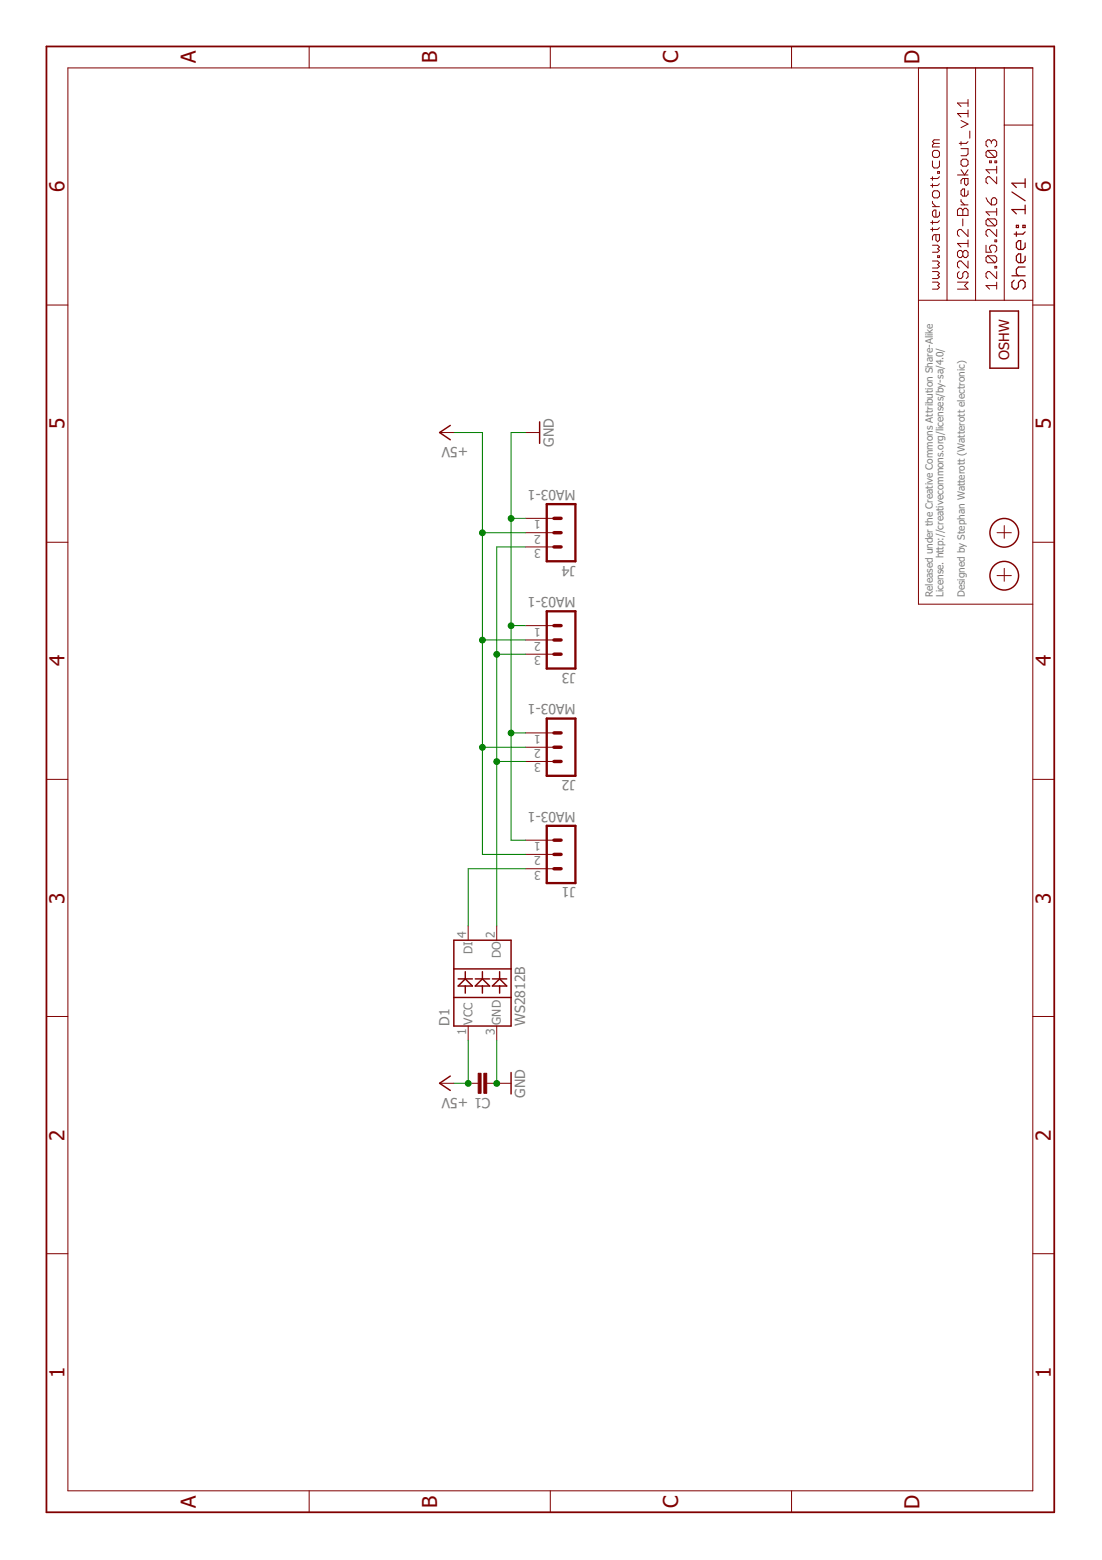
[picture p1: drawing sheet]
<?xml version="1.0" encoding="utf-8"?>
<!DOCTYPE eagle SYSTEM "eagle.dtd">
<eagle version="7.5.0">
<drawing>
<settings>
<setting alwaysvectorfont="no"/>
<setting verticaltext="up"/>
</settings>
<grid distance="0.05" unitdist="inch" unit="inch" style="lines" multiple="1" display="yes" altdistance="0.025" altunitdist="inch" altunit="inch"/>
<schematic xreflabel="%F%N/%S.%C%R" xrefpart="/%S.%C%R">
<libraries>
<library name="we-symbol">
<symbols>
<symbol name="A4L-LOC">
<wire x1="256.54" y1="3.81" x2="256.54" y2="8.89" width="0.1016" layer="94"/>
<wire x1="256.54" y1="8.89" x2="256.54" y2="13.97" width="0.1016" layer="94"/>
<wire x1="256.54" y1="13.97" x2="256.54" y2="19.05" width="0.1016" layer="94"/>
<wire x1="256.54" y1="19.05" x2="256.54" y2="24.13" width="0.1016" layer="94"/>
<wire x1="161.29" y1="3.81" x2="161.29" y2="24.13" width="0.1016" layer="94"/>
<wire x1="161.29" y1="24.13" x2="215.265" y2="24.13" width="0.1016" layer="94"/>
<wire x1="215.265" y1="24.13" x2="256.54" y2="24.13" width="0.1016" layer="94"/>
<wire x1="246.38" y1="3.81" x2="246.38" y2="8.89" width="0.1016" layer="94"/>
<wire x1="246.38" y1="8.89" x2="256.54" y2="8.89" width="0.1016" layer="94"/>
<wire x1="246.38" y1="8.89" x2="215.265" y2="8.89" width="0.1016" layer="94"/>
<wire x1="215.265" y1="8.89" x2="215.265" y2="3.81" width="0.1016" layer="94"/>
<wire x1="215.265" y1="8.89" x2="215.265" y2="13.97" width="0.1016" layer="94"/>
<wire x1="215.265" y1="13.97" x2="256.54" y2="13.97" width="0.1016" layer="94"/>
<wire x1="215.265" y1="13.97" x2="215.265" y2="19.05" width="0.1016" layer="94"/>
<wire x1="215.265" y1="19.05" x2="256.54" y2="19.05" width="0.1016" layer="94"/>
<wire x1="215.265" y1="19.05" x2="215.265" y2="24.13" width="0.1016" layer="94"/>
<frame x1="0" y1="0" x2="260.35" y2="179.07" columns="6" rows="4" layer="94"/>
<text x="217.17" y="15.24" size="2.032" layer="94" font="vector">&gt;DRAWING_NAME</text>
<text x="217.17" y="10.16" size="2.032" layer="94" font="vector">&gt;LAST_DATE_TIME</text>
<text x="230.505" y="5.08" size="2.54" layer="94" font="vector">&gt;SHEET</text>
<text x="217.17" y="5.08" size="2.54" layer="94" font="vector">Sheet:</text>
<text x="217.17" y="20.32" size="2.032" layer="94" font="vector">www.watterott.com</text>
</symbol>
<symbol name="PASSER">
<wire x1="-1.016" y1="0" x2="1.27" y2="0" width="0.127" layer="94"/>
<wire x1="0" y1="1.27" x2="0" y2="-1.27" width="0.127" layer="94"/>
<circle x="0" y="0" radius="2.54" width="0.254" layer="94"/>
</symbol>
<symbol name="OSHW_LOGO">
<wire x1="5.08" y1="2.54" x2="5.08" y2="-2.54" width="0.254" layer="94"/>
<wire x1="5.08" y1="-2.54" x2="-5.08" y2="-2.54" width="0.254" layer="94"/>
<wire x1="-5.08" y1="-2.54" x2="-5.08" y2="2.54" width="0.254" layer="94"/>
<wire x1="-5.08" y1="2.54" x2="5.08" y2="2.54" width="0.254" layer="94"/>
<text x="0" y="0" size="1.778" layer="94" align="center">OSHW</text>
</symbol>
</symbols>
<devicesets>
<deviceset name="FRAME-A4L" prefix="FRAME">
<gates>
<gate name="F" symbol="A4L-LOC" x="0" y="0"/>
</gates>
<devices>
<device name="">
<technologies>
<technology name=""/>
</technologies>
</device>
</devices>
</deviceset>
<deviceset name="PASSER" prefix="X">
<gates>
<gate name="X" symbol="PASSER" x="0" y="0"/>
</gates>
<devices>
<device name="-07" package="PASSER_07MM">
<technologies>
<technology name=""/>
</technologies>
</device>
</devices>
</deviceset>
<deviceset name="OSHW_LOGO" prefix="LOGO">
<gates>
<gate name="L" symbol="OSHW_LOGO" x="0" y="0"/>
</gates>
<devices>
<device name="X0100" package="OSHW_6X100">
<technologies>
<technology name=""/>
</technologies>
</device>
<device name="X0150" package="OSHW_6X150">
<technologies>
<technology name=""/>
</technologies>
</device>
<device name="X0200" package="OSHW_6X200">
<technologies>
<technology name=""/>
</technologies>
</device>
<device name="X0070" package="OSHW_6X70">
<technologies>
<technology name=""/>
</technologies>
</device>
</devices>
</deviceset>
</devicesets>
</library>
<library name="we-opto">
<symbols>
<symbol name="WS2812B">
<wire x1="7.62" y1="5.08" x2="7.62" y2="-5.08" width="0.254" layer="94"/>
<wire x1="7.62" y1="-5.08" x2="2.54" y2="-5.08" width="0.254" layer="94"/>
<wire x1="2.54" y1="-5.08" x2="-2.54" y2="-5.08" width="0.254" layer="94"/>
<wire x1="-2.54" y1="-5.08" x2="-7.62" y2="-5.08" width="0.254" layer="94"/>
<wire x1="-7.62" y1="-5.08" x2="-7.62" y2="5.08" width="0.254" layer="94"/>
<wire x1="-7.62" y1="5.08" x2="-2.54" y2="5.08" width="0.254" layer="94"/>
<wire x1="-2.54" y1="5.08" x2="2.54" y2="5.08" width="0.254" layer="94"/>
<wire x1="2.54" y1="5.08" x2="7.62" y2="5.08" width="0.254" layer="94"/>
<wire x1="-0.508" y1="1.27" x2="-0.508" y2="0" width="0.254" layer="94"/>
<wire x1="-0.508" y1="0" x2="-0.508" y2="-1.27" width="0.254" layer="94"/>
<wire x1="-0.508" y1="-1.27" x2="0.762" y2="0" width="0.254" layer="94"/>
<wire x1="0.762" y1="0" x2="-0.508" y2="1.27" width="0.254" layer="94"/>
<wire x1="0.762" y1="1.27" x2="0.762" y2="0" width="0.254" layer="94"/>
<wire x1="0.762" y1="0" x2="0.762" y2="-1.27" width="0.254" layer="94"/>
<wire x1="0.762" y1="0" x2="2.032" y2="0" width="0.254" layer="94"/>
<wire x1="-0.508" y1="0" x2="-1.778" y2="0" width="0.254" layer="94"/>
<wire x1="-0.508" y1="-1.778" x2="-0.508" y2="-3.048" width="0.254" layer="94"/>
<wire x1="-0.508" y1="-3.048" x2="-0.508" y2="-4.318" width="0.254" layer="94"/>
<wire x1="-0.508" y1="-4.318" x2="0.762" y2="-3.048" width="0.254" layer="94"/>
<wire x1="0.762" y1="-3.048" x2="-0.508" y2="-1.778" width="0.254" layer="94"/>
<wire x1="0.762" y1="-1.778" x2="0.762" y2="-3.048" width="0.254" layer="94"/>
<wire x1="0.762" y1="-3.048" x2="0.762" y2="-4.318" width="0.254" layer="94"/>
<wire x1="0.762" y1="-3.048" x2="2.032" y2="-3.048" width="0.254" layer="94"/>
<wire x1="-0.508" y1="-3.048" x2="-1.778" y2="-3.048" width="0.254" layer="94"/>
<wire x1="-0.508" y1="4.318" x2="-0.508" y2="3.048" width="0.254" layer="94"/>
<wire x1="-0.508" y1="3.048" x2="-0.508" y2="1.778" width="0.254" layer="94"/>
<wire x1="-0.508" y1="1.778" x2="0.762" y2="3.048" width="0.254" layer="94"/>
<wire x1="0.762" y1="3.048" x2="-0.508" y2="4.318" width="0.254" layer="94"/>
<wire x1="0.762" y1="4.318" x2="0.762" y2="3.048" width="0.254" layer="94"/>
<wire x1="0.762" y1="3.048" x2="0.762" y2="1.778" width="0.254" layer="94"/>
<wire x1="0.762" y1="3.048" x2="2.032" y2="3.048" width="0.254" layer="94"/>
<wire x1="-0.508" y1="3.048" x2="-1.778" y2="3.048" width="0.254" layer="94"/>
<wire x1="2.54" y1="5.08" x2="2.54" y2="-5.08" width="0.254" layer="94"/>
<wire x1="-2.54" y1="5.08" x2="-2.54" y2="-5.08" width="0.254" layer="94"/>
<pin name="DI" x="10.16" y="2.54" visible="pad" length="short" rot="R180"/>
<pin name="DO" x="10.16" y="-2.54" visible="pad" length="short" rot="R180"/>
<pin name="VCC" x="-10.16" y="2.54" visible="pad" length="short" direction="pwr"/>
<pin name="GND" x="-10.16" y="-2.54" visible="pad" length="short" direction="pwr"/>
<text x="-7.62" y="7.62" size="1.778" layer="95" align="top-left">&gt;NAME</text>
<text x="-7.62" y="-7.62" size="1.778" layer="96">&gt;VALUE</text>
<text x="-7.366" y="2.54" size="1.524" layer="95" align="center-left">VCC</text>
<text x="-7.366" y="-2.54" size="1.524" layer="95" align="center-left">GND</text>
<text x="7.366" y="-2.54" size="1.524" layer="95" align="center-right">DO</text>
<text x="7.366" y="2.54" size="1.524" layer="95" align="center-right">DI</text>
</symbol>
</symbols>
<devicesets>
<deviceset name="WS2812B" prefix="D">
<gates>
<gate name="LED" symbol="WS2812B" x="0" y="0"/>
</gates>
<devices>
<device name="" package="WS2812B">
<connects>
<connect gate="LED" pin="DI" pad="4"/>
<connect gate="LED" pin="DO" pad="2"/>
<connect gate="LED" pin="GND" pad="3"/>
<connect gate="LED" pin="VCC" pad="1"/>
</connects>
<technologies>
<technology name=""/>
</technologies>
</device>
</devices>
</deviceset>
</devicesets>
</library>
<library name="we-rcl">
<symbols>
<symbol name="CAPACITOR">
<pin name="1" x="-2.54" y="0" visible="off" length="point" direction="pas" swaplevel="1"/>
<pin name="2" x="2.54" y="0" visible="off" length="point" direction="pas" swaplevel="1" rot="R180"/>
<text x="0" y="2.54" size="1.778" layer="95" align="bottom-center">&gt;NAME</text>
<text x="0" y="-2.54" size="1.778" layer="96" align="top-center">&gt;VALUE</text>
<wire x1="-2.54" y1="0" x2="-0.762" y2="0" width="0.1524" layer="94"/>
<wire x1="2.54" y1="0" x2="0.762" y2="0" width="0.1524" layer="94"/>
<rectangle x1="-1.27" y1="-0.254" x2="2.286" y2="0.254" layer="94" rot="R90"/>
<rectangle x1="-2.286" y1="-0.254" x2="1.27" y2="0.254" layer="94" rot="R90"/>
</symbol>
</symbols>
<devicesets>
<deviceset name="CAPACITOR" prefix="C" uservalue="yes">
<gates>
<gate name="C" symbol="CAPACITOR" x="0" y="0"/>
</gates>
<devices>
<device name="-0402" package="C0402">
<connects>
<connect gate="C" pin="1" pad="1"/>
<connect gate="C" pin="2" pad="2"/>
</connects>
<technologies>
<technology name=""/>
</technologies>
</device>
<device name="-0603" package="C0603">
<connects>
<connect gate="C" pin="1" pad="1"/>
<connect gate="C" pin="2" pad="2"/>
</connects>
<technologies>
<technology name=""/>
</technologies>
</device>
<device name="-0805" package="C0805">
<connects>
<connect gate="C" pin="1" pad="1"/>
<connect gate="C" pin="2" pad="2"/>
</connects>
<technologies>
<technology name=""/>
</technologies>
</device>
<device name="-1206" package="C1206">
<connects>
<connect gate="C" pin="1" pad="1"/>
<connect gate="C" pin="2" pad="2"/>
</connects>
<technologies>
<technology name=""/>
</technologies>
</device>
<device name="-0201" package="C0201">
<connects>
<connect gate="C" pin="1" pad="1"/>
<connect gate="C" pin="2" pad="2"/>
</connects>
<technologies>
<technology name=""/>
</technologies>
</device>
<device name="-1210" package="C1210">
<connects>
<connect gate="C" pin="1" pad="1"/>
<connect gate="C" pin="2" pad="2"/>
</connects>
<technologies>
<technology name=""/>
</technologies>
</device>
<device name="-1808" package="C1808">
<connects>
<connect gate="C" pin="1" pad="1"/>
<connect gate="C" pin="2" pad="2"/>
</connects>
<technologies>
<technology name=""/>
</technologies>
</device>
<device name="-1812" package="C1812">
<connects>
<connect gate="C" pin="1" pad="1"/>
<connect gate="C" pin="2" pad="2"/>
</connects>
<technologies>
<technology name=""/>
</technologies>
</device>
<device name="-1825" package="C1825">
<connects>
<connect gate="C" pin="1" pad="1"/>
<connect gate="C" pin="2" pad="2"/>
</connects>
<technologies>
<technology name=""/>
</technologies>
</device>
</devices>
</deviceset>
</devicesets>
</library>
<library name="we-con">
<symbols>
<symbol name="MA03-1">
<wire x1="3.81" y1="-5.08" x2="-1.27" y2="-5.08" width="0.4064" layer="94"/>
<wire x1="1.27" y1="2.54" x2="2.54" y2="2.54" width="0.6096" layer="94"/>
<wire x1="1.27" y1="0" x2="2.54" y2="0" width="0.6096" layer="94"/>
<wire x1="1.27" y1="-2.54" x2="2.54" y2="-2.54" width="0.6096" layer="94"/>
<wire x1="-1.27" y1="5.08" x2="-1.27" y2="-5.08" width="0.4064" layer="94"/>
<wire x1="3.81" y1="-5.08" x2="3.81" y2="5.08" width="0.4064" layer="94"/>
<wire x1="-1.27" y1="5.08" x2="3.81" y2="5.08" width="0.4064" layer="94"/>
<text x="-1.27" y="-7.62" size="1.778" layer="96">&gt;VALUE</text>
<text x="-1.27" y="5.842" size="1.778" layer="95">&gt;NAME</text>
<pin name="1" x="7.62" y="-2.54" visible="pad" length="middle" direction="pas" swaplevel="1" rot="R180"/>
<pin name="2" x="7.62" y="0" visible="pad" length="middle" direction="pas" swaplevel="1" rot="R180"/>
<pin name="3" x="7.62" y="2.54" visible="pad" length="middle" direction="pas" swaplevel="1" rot="R180"/>
</symbol>
</symbols>
<devicesets>
<deviceset name="MA03-1" prefix="J">
<gates>
<gate name="J" symbol="MA03-1" x="0" y="0"/>
</gates>
<devices>
<device name="" package="MA03-1">
<connects>
<connect gate="J" pin="1" pad="1"/>
<connect gate="J" pin="2" pad="2"/>
<connect gate="J" pin="3" pad="3"/>
</connects>
<technologies>
<technology name=""/>
</technologies>
</device>
</devices>
</deviceset>
</devicesets>
</library>
<library name="supply1">
<symbols>
<symbol name="GND">
<wire x1="-1.905" y1="0" x2="1.905" y2="0" width="0.254" layer="94"/>
<text x="-2.54" y="-2.54" size="1.778" layer="96">&gt;VALUE</text>
<pin name="GND" x="0" y="2.54" visible="off" length="short" direction="sup" rot="R270"/>
</symbol>
<symbol name="+5V">
<wire x1="1.27" y1="-1.905" x2="0" y2="0" width="0.254" layer="94"/>
<wire x1="0" y1="0" x2="-1.27" y2="-1.905" width="0.254" layer="94"/>
<text x="-2.54" y="-5.08" size="1.778" layer="96" rot="R90">&gt;VALUE</text>
<pin name="+5V" x="0" y="-2.54" visible="off" length="short" direction="sup" rot="R90"/>
</symbol>
</symbols>
<devicesets>
<deviceset name="GND" prefix="GND">
<gates>
<gate name="1" symbol="GND" x="0" y="0"/>
</gates>
<devices>
<device name="">
<technologies>
<technology name=""/>
</technologies>
</device>
</devices>
</deviceset>
<deviceset name="+5V" prefix="P+">
<gates>
<gate name="1" symbol="+5V" x="0" y="0"/>
</gates>
<devices>
<device name="">
<technologies>
<technology name=""/>
</technologies>
</device>
</devices>
</deviceset>
</devicesets>
</library>
</libraries>
<attributes>
</attributes>
<variantdefs>
</variantdefs>
<classes>
<class number="0" name="default" width="0" drill="0">
</class>
</classes>
<parts>
<part name="FRAME1" library="we-symbol" deviceset="FRAME-A4L" device=""/>
<part name="D1" library="we-opto" deviceset="WS2812B" device=""/>
<part name="C1" library="we-rcl" deviceset="CAPACITOR" device="-0402"/>
<part name="J1" library="we-con" deviceset="MA03-1" device=""/>
<part name="J2" library="we-con" deviceset="MA03-1" device=""/>
<part name="J3" library="we-con" deviceset="MA03-1" device=""/>
<part name="J4" library="we-con" deviceset="MA03-1" device=""/>
<part name="GND2" library="supply1" deviceset="GND" device=""/>
<part name="GND3" library="supply1" deviceset="GND" device=""/>
<part name="P+2" library="supply1" deviceset="+5V" device=""/>
<part name="P+3" library="supply1" deviceset="+5V" device=""/>
<part name="X1" library="we-symbol" deviceset="PASSER" device="-07"/>
<part name="X2" library="we-symbol" deviceset="PASSER" device="-07"/>
<part name="LOGO1" library="we-symbol" deviceset="OSHW_LOGO" device="X0070"/>
</parts>
<sheets>
<sheet>
<plain>
<text x="162.56" y="22.86" size="1.27" layer="95" align="top-left">Released under the Creative Commons Attribution Share-Alike 
License. http://creativecommons.org/licenses/by-sa/4.0/

Designed by Stephan Watterott (Watterott electronic)</text>
</plain>
<instances>
<instance part="FRAME1" gate="F" x="0" y="0"/>
<instance part="D1" gate="LED" x="93.98" y="101.6"/>
<instance part="C1" gate="C" x="76.2" y="101.6" rot="R90"/>
<instance part="J1" gate="J" x="116.84" y="86.36" rot="R90"/>
<instance part="J2" gate="J" x="135.89" y="86.36" rot="R90"/>
<instance part="J3" gate="J" x="154.94" y="86.36" rot="R90"/>
<instance part="J4" gate="J" x="173.99" y="86.36" rot="R90"/>
<instance part="GND2" gate="1" x="191.77" y="91.44"/>
<instance part="GND3" gate="1" x="76.2" y="96.52"/>
<instance part="P+2" gate="1" x="76.2" y="109.22"/>
<instance part="P+3" gate="1" x="191.77" y="109.22"/>
<instance part="X1" gate="X" x="166.37" y="8.89"/>
<instance part="X2" gate="X" x="173.99" y="8.89"/>
<instance part="LOGO1" gate="L" x="208.28" y="8.89"/>
</instances>
<busses>
</busses>
<nets>
<net name="GND" class="0">
<segment>
<pinref part="C1" gate="C" pin="1"/>
<pinref part="GND3" gate="1" pin="GND"/>
<pinref part="D1" gate="LED" pin="GND"/>
<wire x1="83.82" y1="99.06" x2="76.2" y2="99.06" width="0.1524" layer="91"/>
<junction x="76.2" y="99.06"/>
</segment>
<segment>
<pinref part="J4" gate="J" pin="1"/>
<pinref part="J2" gate="J" pin="1"/>
<wire x1="138.43" y1="93.98" x2="138.43" y2="96.52" width="0.1524" layer="91"/>
<pinref part="J3" gate="J" pin="1"/>
<wire x1="138.43" y1="96.52" x2="157.48" y2="96.52" width="0.1524" layer="91"/>
<wire x1="157.48" y1="96.52" x2="157.48" y2="93.98" width="0.1524" layer="91"/>
<wire x1="157.48" y1="96.52" x2="176.53" y2="96.52" width="0.1524" layer="91"/>
<wire x1="176.53" y1="96.52" x2="176.53" y2="93.98" width="0.1524" layer="91"/>
<junction x="157.48" y="96.52"/>
<pinref part="GND2" gate="1" pin="GND"/>
<wire x1="176.53" y1="96.52" x2="191.77" y2="96.52" width="0.1524" layer="91"/>
<wire x1="191.77" y1="96.52" x2="191.77" y2="93.98" width="0.1524" layer="91"/>
<junction x="176.53" y="96.52"/>
<pinref part="J1" gate="J" pin="1"/>
<wire x1="138.43" y1="96.52" x2="119.38" y2="96.52" width="0.1524" layer="91"/>
<wire x1="119.38" y1="96.52" x2="119.38" y2="93.98" width="0.1524" layer="91"/>
<junction x="138.43" y="96.52"/>
</segment>
</net>
<net name="+5V" class="0">
<segment>
<pinref part="D1" gate="LED" pin="VCC"/>
<pinref part="C1" gate="C" pin="2"/>
<wire x1="83.82" y1="104.14" x2="76.2" y2="104.14" width="0.1524" layer="91"/>
<pinref part="P+2" gate="1" pin="+5V"/>
<wire x1="76.2" y1="104.14" x2="76.2" y2="106.68" width="0.1524" layer="91"/>
<junction x="76.2" y="104.14"/>
</segment>
<segment>
<pinref part="J2" gate="J" pin="2"/>
<wire x1="135.89" y1="93.98" x2="135.89" y2="101.6" width="0.1524" layer="91"/>
<pinref part="P+3" gate="1" pin="+5V"/>
<wire x1="135.89" y1="101.6" x2="154.94" y2="101.6" width="0.1524" layer="91"/>
<wire x1="154.94" y1="101.6" x2="173.99" y2="101.6" width="0.1524" layer="91"/>
<wire x1="173.99" y1="101.6" x2="191.77" y2="101.6" width="0.1524" layer="91"/>
<wire x1="191.77" y1="101.6" x2="191.77" y2="106.68" width="0.1524" layer="91"/>
<pinref part="J3" gate="J" pin="2"/>
<wire x1="154.94" y1="93.98" x2="154.94" y2="101.6" width="0.1524" layer="91"/>
<junction x="154.94" y="101.6"/>
<pinref part="J4" gate="J" pin="2"/>
<wire x1="173.99" y1="93.98" x2="173.99" y2="101.6" width="0.1524" layer="91"/>
<junction x="173.99" y="101.6"/>
<pinref part="J1" gate="J" pin="2"/>
<wire x1="135.89" y1="101.6" x2="116.84" y2="101.6" width="0.1524" layer="91"/>
<wire x1="116.84" y1="101.6" x2="116.84" y2="93.98" width="0.1524" layer="91"/>
<junction x="135.89" y="101.6"/>
</segment>
</net>
<net name="N$2" class="0">
<segment>
<pinref part="D1" gate="LED" pin="DO"/>
<pinref part="J2" gate="J" pin="3"/>
<wire x1="104.14" y1="99.06" x2="133.35" y2="99.06" width="0.1524" layer="91"/>
<wire x1="133.35" y1="99.06" x2="133.35" y2="93.98" width="0.1524" layer="91"/>
<pinref part="J3" gate="J" pin="3"/>
<wire x1="133.35" y1="99.06" x2="152.4" y2="99.06" width="0.1524" layer="91"/>
<wire x1="152.4" y1="99.06" x2="152.4" y2="93.98" width="0.1524" layer="91"/>
<junction x="133.35" y="99.06"/>
<pinref part="J4" gate="J" pin="3"/>
<wire x1="152.4" y1="99.06" x2="171.45" y2="99.06" width="0.1524" layer="91"/>
<wire x1="171.45" y1="99.06" x2="171.45" y2="93.98" width="0.1524" layer="91"/>
<junction x="152.4" y="99.06"/>
</segment>
</net>
<net name="N$1" class="0">
<segment>
<pinref part="D1" gate="LED" pin="DI"/>
<pinref part="J1" gate="J" pin="3"/>
<wire x1="104.14" y1="104.14" x2="114.3" y2="104.14" width="0.1524" layer="91"/>
<wire x1="114.3" y1="104.14" x2="114.3" y2="93.98" width="0.1524" layer="91"/>
</segment>
</net>
</nets>
</sheet>
</sheets>
</schematic>
</drawing>
<compatibility>
<note version="6.3" minversion="6.2.2" severity="warning">
Since Version 6.2.2 text objects can contain more than one line,
which will not be processed correctly with this version.
</note>
</compatibility>
</eagle>
